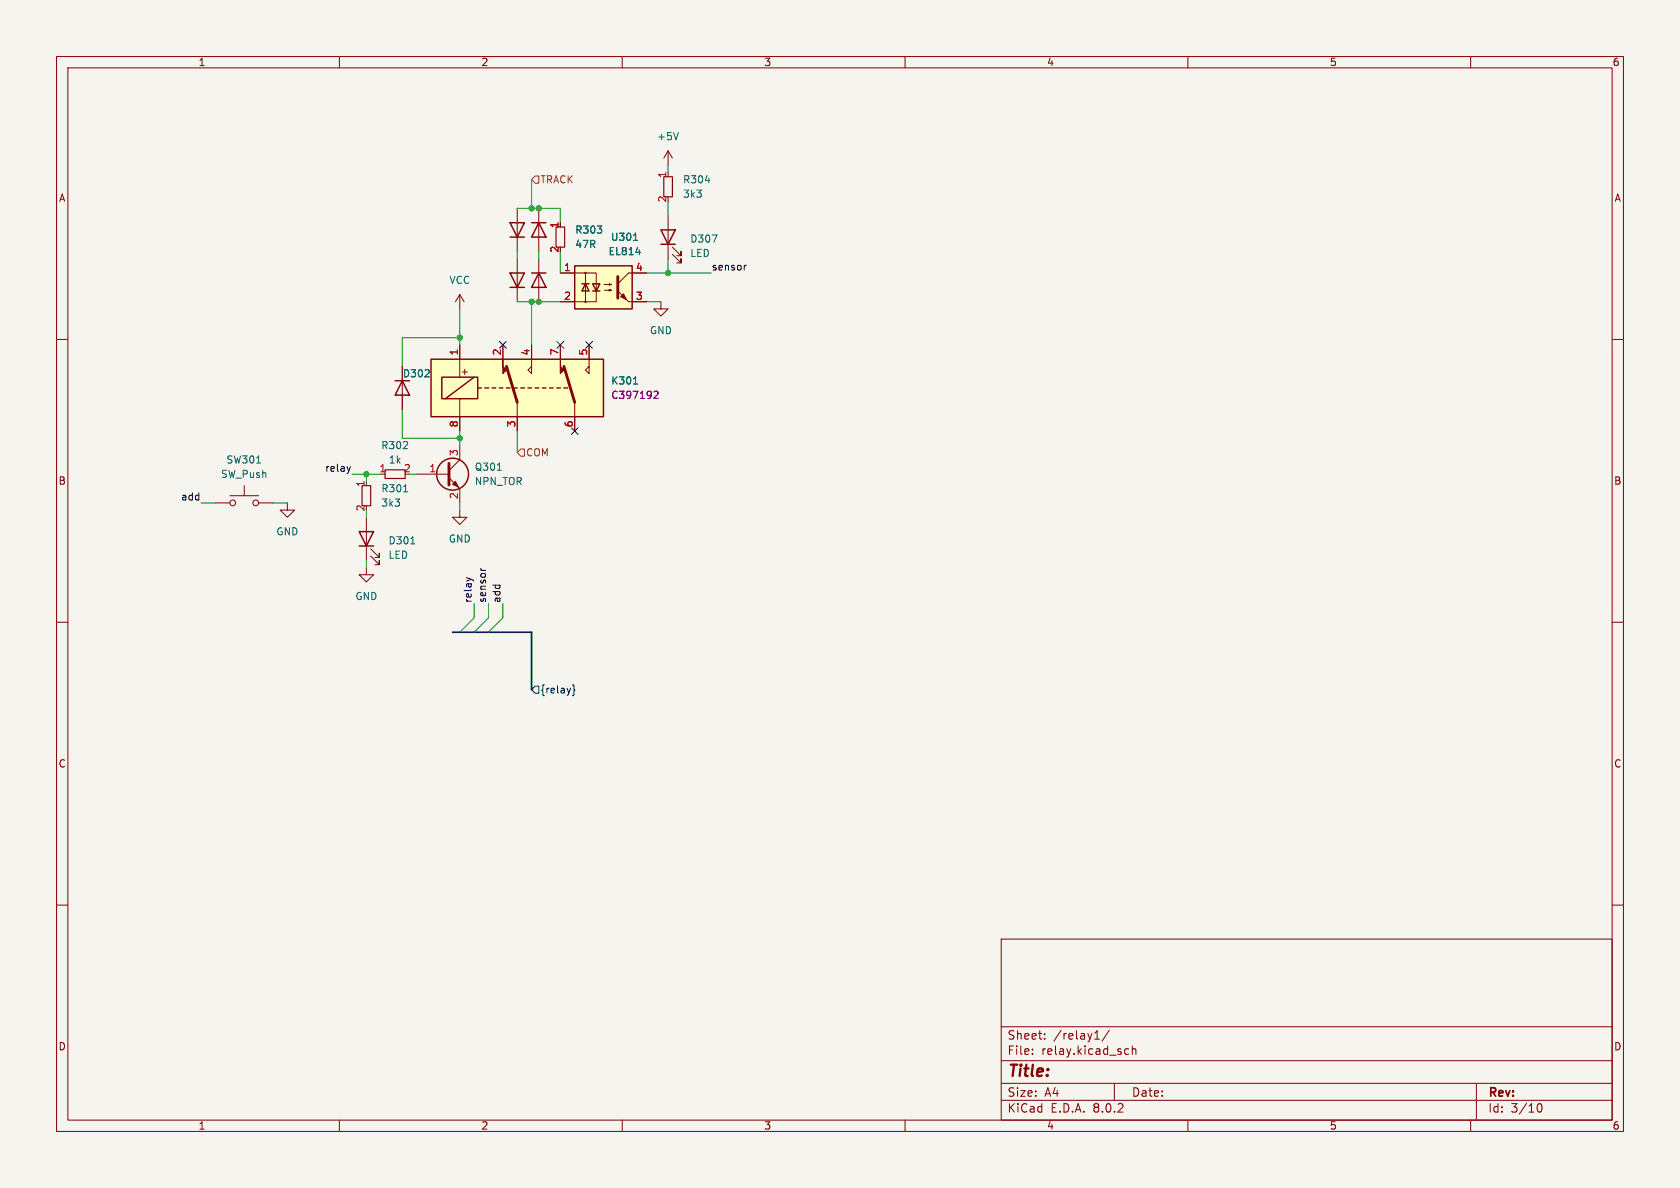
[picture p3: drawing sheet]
<svg xmlns="http://www.w3.org/2000/svg" width="297mm" height="210mm" viewBox="0 0 297 210" stroke-linecap="round" stroke-linejoin="round" font-family="sans-serif">
<path d="M0 0h297v210h-297z" fill="#f5f4ef" stroke="#f5f4ef" stroke-width=".18"/>
<g fill="none" stroke="#840000" stroke-width=".18">
<path d="M10 10h277v190h-277zM12 12h273v186h-273zM60 10v2M110 10v2M160 10v2M210 10v2M260 10v2M10 60h2M285 60h2M50.8 88.9v1.3h1.3l-1.3 1.2-1.3-1.2h1.3M64.8 91.4v7.7M65.5 98.3l1.6 1.5v-.7v.7h-.8"/>
<path d="M65.5 97l1.6 1.6v-.8v.8h-.8M10 110h2M64.8 100.3v1.3h1.2l-1.2 1.3-1.3-1.3h1.3M285 110h2M10 160h2M285 160h2M177 166h108v32h-108zM60 198v2M110 198v2M160 198v2M177 194.5h108M177 191.5h108"/>
<path d="M177 187.5h108M177 181.5h108M182.5 186.3v.1M182.5 185.5v.1M184.7 183.6v.1M184.7 182.8v.1M193.5 183.7h.9M193.8 182.4l.2-.2v1.5M196.1 182.1l-1.3 2M197 191.5v3M199 186.3h.5M199 185.5h.5"/>
<path d="M200.2 185.5l.2-.1 .3 .1 .1 .9M200.2 184.9v1.5M210 198v2M260 198v2M261 191.5v6.5M271.7 195.7l.2-.5 .2-.1a.8 .8 0 0 1 .5 .7 .8 .8 0 0 1-.5 .8l-.2-.1-.2-.5"/>
</g>
<path d="M64 85.9h1.5v3.5h-1.5z" fill="none" stroke="#840000" stroke-width=".2"/>
<path d="M71.4 86.9h.7M72.6 96.1h.7" fill="none" stroke="#006464" stroke-width=".18"/>
<path d="M63.5 94h2.5l-1.2 2.5zM63.5 96.5h2.5" fill="none" stroke="#840000" stroke-width=".25"/>
<path d="M76.2 63.5h30.5v10.2h-30.5z" fill="#ffffc2"/>
<g fill="none" stroke="#840000" stroke-width=".25">
<path d="M90.2 39.4h2.5l-1.3 2.5zM94 39.4h2.5M95.2 39.4l1.3 2.5h-2.5zM90.2 48.3h2.5l-1.3 2.5zM90.2 41.9h2.5M90.2 50.8h2.5M94 48.3h2.5M95.2 48.3l1.3 2.5h-2.5zM116.8 40.6h2.6l-1.3 2.6zM116.8 43.2h2.6M69.8 67.3h2.6M71.1 67.3l1.3 2.6h-2.6z"/>
<path d="M76.2 63.5h30.5v10.2h-30.5zM78.1 66.7h6.4v3.8h-6.4zM83.8 66.7l-5.1 3.8M84.5 68.6h.6M85.7 68.6h.7M87 68.6h.6M88.3 68.6h.6M89.5 68.6h.7M90.8 68.6h.6M92.1 68.6h.6M93.3 68.6h.7M94.6 68.6h.6"/>
<path d="M95.9 68.6h.6M97.2 68.6h.6M98.4 68.6h.7M99.7 68.6h.6"/>
</g>
<g fill="none" stroke="#840000" stroke-width=".18">
<path d="M91.4 36.8v7.7M95.2 36.8v7.7M118.1 26.7v2.5M118.1 38.1v7.6M118.1 26.7l-.8 1.2M118.1 26.7l.8 1.2M91.4 45.7v7.6M95.2 45.7v7.6M118.9 45l1.5 1.5v-.8v.8h-.8M118.9 43.7l1.5 1.5v-.7v.7h-.8M71.1 64.8v7.6M81.3 61v5.7"/>
<path d="M81.3 70.5v5.7M88.9 61v2.5M91.4 71.1v5.1M94 61v5l-.7-.6 .7-.6M99.1 61v2.5M101.6 71.1v5.1M104.1 61v5l-.6-.6 .6-.6"/>
</g>
<path d="M89.5 64.8l1.9 6.3M99.7 64.8l1.9 6.3" fill="none" stroke="#840000" stroke-width=".51"/>
<g fill="#840000" stroke="#840000" stroke-width=".18">
<path d="M88.9 63.5v1.3l.6 .6-.6 .6z"/>
<path d="M99.1 63.5v1.3l.6 .6-.6 .6z"/>
</g>
<path d="M119.9 23.4l-.4 1.3M124.7 31.9h.8M125.9 41.5h.8l-.5 1.3M112 67.9h.7" fill="none" stroke="#006464" stroke-width=".18"/>
<path d="M115.6 69.3l.5-.1 .2 .3-.7 .9h.7" fill="none" stroke="#840084" stroke-width=".18"/>
<path d="M117.3 31.2h1.6v3.6h-1.6zM98.3 40.1h1.5v3.6h-1.5z" fill="none" stroke="#840000" stroke-width=".2"/>
<path d="M101.6 47h10.2v7.6h-10.2z" fill="#ffffc2"/>
<g fill="none" stroke="#840000" stroke-width=".25">
<path d="M101.6 47h10.2v7.6h-10.2zM102.9 50.2h1.2M103.5 50.2l.6 1.2h-1.2zM104.8 50.2h1.2l-.6 1.2zM104.8 51.4h1.2"/>
<circle cx="80" cy="83.8" r="2.82"/>
</g>
<g fill="none" stroke="#840000" stroke-width=".18">
<path d="M81.3 52.1l-.8 1.2M81.3 52.1v2.5M81.3 52.1l.7 1.2M99.1 48.3h6.3v5h-6.3M103.5 48.3v5M106.8 51.3h1.3l-.4 .1v-.2l.4 .1M106.8 50.3h1.3l-.4 .1v-.2l.4 .1M111.1 53.3h3.2M114.3 48.3h-3.2l-1.9 1.9M116.8 53.3v1.3h1.3l-1.3 1.3-1.2-1.3h1.2M71.1 64.8v2.5M71.1 69.9v2.5"/>
<path d="M81.3 61v2.5M81.3 73.7v2.5M81.3 78.7v2.6l-1.9 1.9M88.9 61v2.5M91.4 73.7v2.5M94 61v2.5M99.1 61v2.5M101.6 73.7v2.5M104.1 61v2.5M38.1 88.9h2.5M40.6 87.6h5.1M43.2 85.9v1.7"/>
<path d="M45.7 88.9h2.6M73.7 83.8h5.7M79.4 84.5l1.9 1.9v2.5M81.3 90.2v1.2h1.2l-1.2 1.3-1.3-1.3h1.3"/>
<circle cx="103.5" cy="53.3" r=".13"/>
<circle cx="103.5" cy="48.3" r=".13"/>
<circle cx="41.1" cy="88.9" r=".51"/>
<circle cx="45.2" cy="88.9" r=".51"/>
</g>
<g fill="#840000" stroke="#840000" stroke-width=".18">
<path d="M109.2 51.4l1.9 1.9z"/>
<path d="M109.7 52.5l.5-.6 .5 1.1z"/>
<path d="M80 85.6l.5-.5 .5 1z"/>
</g>
<path d="M109.2 48.9v3.8M79.4 81.9v3.8" fill="none" stroke="#840000" stroke-width=".51"/>
<path d="M112 42.5h.7M112.4 44.6h.8M112 67.9h.7M45.4 81.9h.7M87.9 83.1h.7" fill="none" stroke="#006464" stroke-width=".18"/>
<path d="M68.1 83.1h3.5v1.5h-3.5z" fill="none" stroke="#840000" stroke-width=".2"/>
<path d="M94.6 31.1h.6v1.3h-.6l-.6-.6zM91.4 80l.7-.6h.6v1.2h-.6z" fill="none" stroke="#725600" stroke-width=".18"/>
<path d="M88.3 60.4l1.2 1.2M89.5 60.4l-1.2 1.2M98.5 60.4l1.2 1.2M99.7 60.4l-1.2 1.2M101 75.6l1.2 1.2M102.2 75.6l-1.2 1.2M103.5 60.4l1.2 1.2M104.7 60.4l-1.2 1.2M94.6 121.3h.6v1.3h-.6l-.6-.7zM101.2 121l.3 .2v.6l.1 .2-.1 .2v.6l-.3 .2" fill="none" stroke="#000084" stroke-width=".18"/>
<path d="M131.9 46.9l-.3 .1M61.9 82.5l-.3 .8M82.5 102.1l.8 .3M85 100.5l.1 .3" fill="none" stroke="#0f0f0f" stroke-width=".18"/>
<path d="M80 111.8h14v10.1" fill="none" stroke="#000084" stroke-width=".3"/>
<g fill="none" stroke="#009600" stroke-width=".18">
<path d="M91.4 36.8h7.7v2.6M94 31.8v5M118.1 29.2v1.3M118.1 35.6v2.5M81.3 54.6v6.4M81.3 59.7h-10.2v5.1M91.4 53.3h7.7M91.4 44.5v1.2M94 53.3v7.7M95.2 44.5v1.2M99.1 44.5v3.8M114.3 53.3h2.5"/>
<path d="M114.3 48.3h11.4M118.1 45.7v2.6M71.1 72.4v5.1h10.2M81.3 76.2v2.5M91.4 76.2v3.8M35.6 88.9h2.5M48.3 88.9h2.5M62.2 83.8h5.1M64.8 83.8v1.3M64.8 90.2v1.2M64.8 99.1v1.2M72.4 83.8h1.3"/>
<path d="M81.3 88.9v1.3M83.8 106.7v2.5l-2.5 2.6M86.4 106.7v2.5l-2.6 2.6M88.9 106.7v2.5l-2.5 2.6"/>
</g>
<path d="M115.6 69.3l.5-.1 .2 .3-.7 .9h.7" fill="none" stroke="#840084" stroke-width=".18"/>
<g fill="#009600" stroke="#009600" stroke-width=".18">
<circle cx="94" cy="53.3" r=".46"/>
<circle cx="95.2" cy="53.3" r=".46"/>
<circle cx="81.3" cy="77.5" r=".46"/>
<circle cx="81.3" cy="59.7" r=".46"/>
<circle cx="64.8" cy="83.8" r=".46"/>
<circle cx="95.2" cy="36.8" r=".46"/>
<circle cx="118.1" cy="48.3" r=".46"/>
<circle cx="94" cy="36.8" r=".46"/>
</g>
<text font-size="2.8" fill="#840000" x="178" y="190.9">Title:</text>
<g font-size="2.1" fill="#840000">
<text x="178" y="184">Sheet:</text>
<text x="186.2" y="184">/relay1/</text>
<text x="178" y="186.7">File:</text>
<text x="184.1" y="186.7">relay.kicad_sch</text>
<text x="178" y="196.9">KiCad</text>
<text x="178" y="194.1">Size:</text>
<text x="184.7" y="194.1">A4</text>
<text x="185.7" y="196.9">E.D.A.</text>
<text x="193.3" y="196.9">8.0.2</text>
<text x="200" y="194.1">Date:</text>
<text x="263" y="194.3">Rev:</text>
<text x="263" y="196.9">Id:</text>
<text x="267.1" y="196.9">3/10</text>
</g>
<g font-size="1.8" fill="#840000">
<text x="35" y="11.9">1</text>
<text x="85" y="11.9">2</text>
<text x="135" y="11.9">3</text>
<text x="185" y="11.9">4</text>
<text x="235" y="11.9">5</text>
<text x="285" y="11.9">6</text>
<text x="10.3" y="35.9">A</text>
<text x="285.3" y="35.9">A</text>
<text x="81.3" y="66.5">+</text>
<text x="10.3" y="85.9">B</text>
<text x="285.3" y="85.9">B</text>
<text x="10.3" y="135.9">C</text>
<text x="285.3" y="135.9">C</text>
<text x="10.3" y="185.9">D</text>
<text x="285.3" y="185.9">D</text>
<text x="35" y="199.9">1</text>
<text x="85" y="199.9">2</text>
<text x="135" y="199.9">3</text>
<text x="185" y="199.9">4</text>
<text x="235" y="199.9">5</text>
<text x="285" y="199.9">6</text>
</g>
<g font-size="1.8" fill="#006464">
<text x="116.1" y="25">+5V</text>
<text x="120.7" y="32.6">R304</text>
<text x="120.7" y="35.2">3k3</text>
<text x="101.6" y="41.5">R303</text>
<text x="101.6" y="44">47R</text>
<text x="107.5" y="45.3">EL814</text>
<text x="107.9" y="42.8">U301</text>
<text x="121.9" y="43.1">D307</text>
<text x="121.9" y="45.6">LED</text>
<text x="79.4" y="50.4">VCC</text>
<text x="114.8" y="59.3">GND</text>
<text x="71.1" y="66.9">D302</text>
<text x="108" y="68.2">K301</text>
<text x="39.9" y="82.1">SW301</text>
<text x="67.3" y="79.6">R302</text>
<text x="68.6" y="82.1">1k</text>
<text x="83.8" y="83.4">Q301</text>
<text x="39" y="84.7">SW_Push</text>
<text x="67.3" y="87.2">R301</text>
<text x="67.3" y="89.8">3k3</text>
<text x="83.8" y="86">NPN_TOR</text>
<text x="48.8" y="94.8">GND</text>
<text x="68.6" y="96.4">D301</text>
<text x="68.6" y="99">LED</text>
<text x="79.2" y="96.1">GND</text>
<text x="62.7" y="106.3">GND</text>
</g>
<g font-size="1.8" fill="#725600">
<text x="95.4" y="32.6">TRACK</text>
<text x="92.9" y="80.9">COM</text>
</g>
<g font-size="1.8" fill="#a90000">
<text x="117.9" y="35.9" transform="rotate(-90 117.9 35.9)">2</text>
<text x="117.9" y="31.6" transform="rotate(-90 117.9 31.6)">1</text>
<text x="98.8" y="40.5" transform="rotate(-90 98.8 40.5)">1</text>
<text x="98.8" y="44.8" transform="rotate(-90 98.8 44.8)">2</text>
<text x="99.6" y="48">1</text>
<text x="99.6" y="53.1">2</text>
<text x="112.3" y="53.1">3</text>
<text x="112.3" y="48">4</text>
<text x="81" y="62.9" transform="rotate(-90 81 62.9)">1</text>
<text x="88.6" y="62.9" transform="rotate(-90 88.6 62.9)">2</text>
<text x="93.7" y="62.9" transform="rotate(-90 93.7 62.9)">4</text>
<text x="98.8" y="62.9" transform="rotate(-90 98.8 62.9)">7</text>
<text x="103.9" y="62.9" transform="rotate(-90 103.9 62.9)">5</text>
<text x="81" y="75.6" transform="rotate(-90 81 75.6)">8</text>
<text x="91.2" y="75.6" transform="rotate(-90 91.2 75.6)">3</text>
<text x="101.3" y="75.6" transform="rotate(-90 101.3 75.6)">6</text>
<text x="67" y="83.6">1</text>
<text x="71.3" y="83.6">2</text>
<text x="75.8" y="83.6">1</text>
<text x="81" y="80.7" transform="rotate(-90 81 80.7)">3</text>
<text x="64.5" y="86.2" transform="rotate(-90 64.5 86.2)">1</text>
<text x="81" y="88.3" transform="rotate(-90 81 88.3)">2</text>
<text x="64.5" y="90.5" transform="rotate(-90 64.5 90.5)">2</text>
</g>
<g font-size="1.8" fill="#0f0f0f">
<text x="125.7" y="47.9">sensor</text>
<text x="57.4" y="83.5">relay</text>
<text x="31.9" y="88.6">add</text>
<text x="83.5" y="106.7" transform="rotate(-90 83.5 106.7)">relay</text>
<text x="86" y="106.7" transform="rotate(-90 86 106.7)">sensor</text>
<text x="88.6" y="106.7" transform="rotate(-90 88.6 106.7)">add</text>
</g>
<text font-size="1.8" fill="#840084" x="108" y="70.7">C397192</text>
<text font-size="1.8" fill="#000084" x="95.4" y="122.8">{relay}</text>
</svg>
